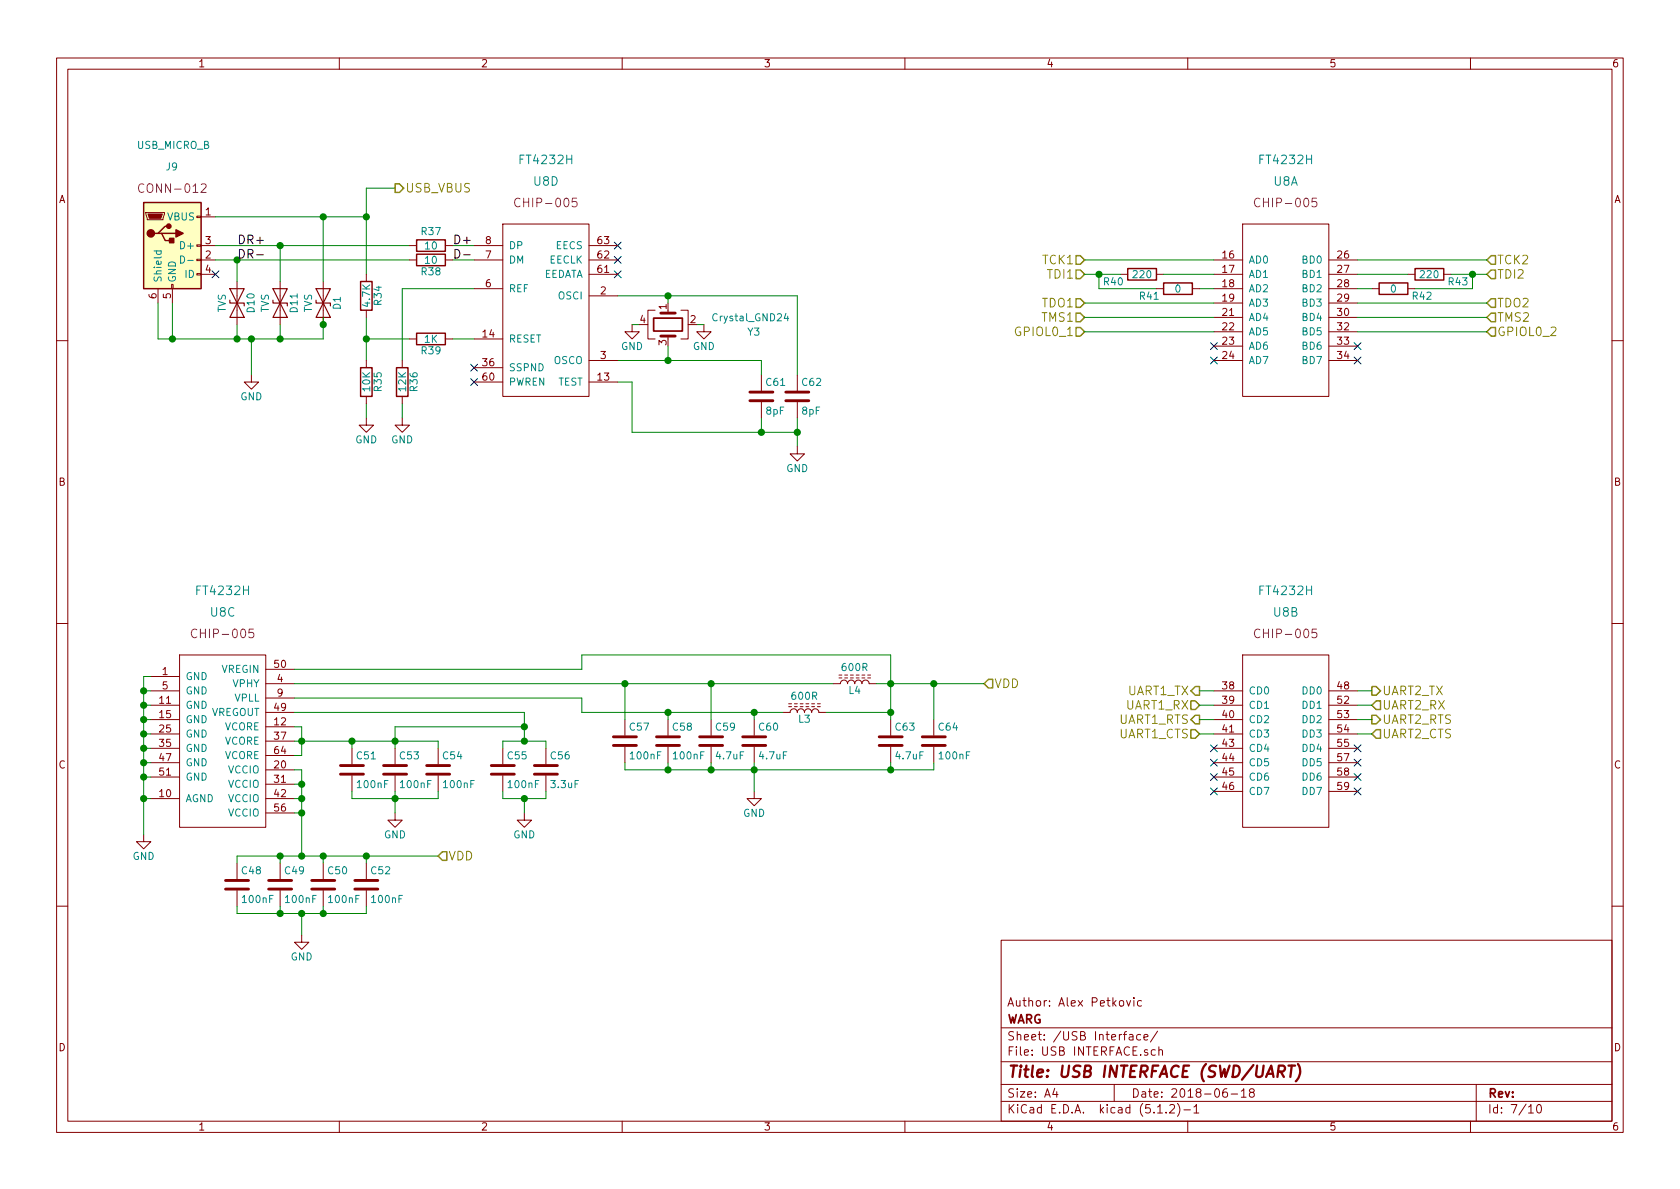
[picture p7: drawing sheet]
EESchema Schematic File Version 4
LIBS:ZP-Breakout-cache
EELAYER 29 0
EELAYER END
$Descr A4 11693 8268
encoding utf-8
Sheet 7 10
Title "USB INTERFACE (SWD/UART)"
Date "2018-06-18"
Rev ""
Comp "WARG"
Comment1 "Author: Alex Petkovic"
Comment2 ""
Comment3 ""
Comment4 ""
$EndDescr
$Comp
L WARG:FT4232H U8
U 3 1
P 1550 5150
F 0 "U8" H 1550 6050 60  0000 C CNN
F 1 "FT4232H" H 1550 6200 60  0000 C CNN
F 2 "Package_QFP:LQFP-64_10x10mm_P0.5mm" H 1550 4400 60  0001 C CNN
F 3 "https://www.ftdichip.com/Support/Documents/DataSheets/ICs/DS_FT4232H.pdf" H 950 4800 60  0001 C CNN
F 4 "CHIP-005" H 1550 5900 60  0000 C CNN "part_num"
	3    1550 5150
	1    0    0    -1  
$EndComp
$Comp
L Connector:USB_B_Micro J9
U 1 1
P 1200 1700
F 0 "J9" H 1150 2250 50  0000 L CNN
F 1 "USB_MICRO_B" H 950 2400 50  0000 L CNN
F 2 "WARG:USB_Micro-B_10118194-0001LF" H 1250 1200 50  0001 C CNN
F 3 "http://www.amphenol-icc.com/media/wysiwyg/files/drawing/10118194.pdf" H 1350 1650 50  0001 C CNN
F 4 "CONN-012" H 1200 2100 60  0000 C CNN "part_num"
	1    1200 1700
	1    0    0    -1  
$EndComp
$Comp
L Device:D_TVS D10
U 1 1
P 1650 2100
F 0 "D10" H 1650 2200 50  0000 C CNN
F 1 "TVS" H 1650 2000 50  0000 C CNN
F 2 "Diode_SMD:D_0603_1608Metric_Pad0.67x1.00mm_HandSolder" H 1650 2100 50  0001 C CNN
F 3 "https://www.littelfuse.com/data/en/data_sheets/littelfuse_pulseguard-esd_pgb1.pdf" H 1650 2100 50  0001 C CNN
F 4 "DIOD-006" H 1650 2100 60  0001 C CNN "part_num"
	1    1650 2100
	0    1    1    0   
$EndComp
$Comp
L power:GND #PWR039
U 1 1
P 1750 2600
F 0 "#PWR039" H 1750 2350 50  0001 C CNN
F 1 "GND" H 1750 2450 50  0000 C CNN
F 2 "" H 1750 2600 50  0001 C CNN
F 3 "" H 1750 2600 50  0001 C CNN
	1    1750 2600
	1    0    0    -1  
$EndComp
$Comp
L Device:D_TVS D11
U 1 1
P 1950 2100
F 0 "D11" H 1950 2200 50  0000 C CNN
F 1 "TVS" H 1950 2000 50  0000 C CNN
F 2 "Diode_SMD:D_0603_1608Metric_Pad0.67x1.00mm_HandSolder" H 1950 2100 50  0001 C CNN
F 3 "https://www.littelfuse.com/data/en/data_sheets/littelfuse_pulseguard-esd_pgb1.pdf" H 1950 2100 50  0001 C CNN
F 4 "DIOD-006" H 1950 2100 60  0001 C CNN "part_num"
	1    1950 2100
	0    1    1    0   
$EndComp
$Comp
L Device:C C51
U 1 1
P 2450 5350
F 0 "C51" H 2475 5450 50  0000 L CNN
F 1 "100nF" H 2475 5250 50  0000 L CNN
F 2 "Capacitor_SMD:C_0603_1608Metric_Pad0.84x1.00mm_HandSolder" H 2488 5200 50  0001 C CNN
F 3 "https://search.murata.co.jp/Ceramy/image/img/A01X/G101/ENG/GRM188R71E104KA01-01.pdf" H 2450 5350 50  0001 C CNN
F 4 "CAPP-005" H 2450 5350 60  0001 C CNN "part_num"
	1    2450 5350
	1    0    0    -1  
$EndComp
Text HLabel 6850 4750 2    60   Input ~ 0
VDD
$Comp
L Device:C C59
U 1 1
P 4950 5150
F 0 "C59" H 4975 5250 50  0000 L CNN
F 1 "4.7uF" H 4975 5050 50  0000 L CNN
F 2 "Capacitor_SMD:C_0603_1608Metric_Pad0.84x1.00mm_HandSolder" H 4988 5000 50  0001 C CNN
F 3 "http://www.samsungsem.com/kr/support/product-search/mlcc/CL10A475MP5LNNC.jsp" H 4950 5150 50  0001 C CNN
F 4 "CAPP-006" H 4950 5150 60  0001 C CNN "part_num"
	1    4950 5150
	1    0    0    -1  
$EndComp
$Comp
L Device:C C53
U 1 1
P 2750 5350
F 0 "C53" H 2775 5450 50  0000 L CNN
F 1 "100nF" H 2775 5250 50  0000 L CNN
F 2 "Capacitor_SMD:C_0603_1608Metric_Pad0.84x1.00mm_HandSolder" H 2788 5200 50  0001 C CNN
F 3 "https://search.murata.co.jp/Ceramy/image/img/A01X/G101/ENG/GRM188R71E104KA01-01.pdf" H 2750 5350 50  0001 C CNN
F 4 "CAPP-005" H 2750 5350 60  0001 C CNN "part_num"
	1    2750 5350
	1    0    0    -1  
$EndComp
$Comp
L Device:C C54
U 1 1
P 3050 5350
F 0 "C54" H 3075 5450 50  0000 L CNN
F 1 "100nF" H 3075 5250 50  0000 L CNN
F 2 "Capacitor_SMD:C_0603_1608Metric_Pad0.84x1.00mm_HandSolder" H 3088 5200 50  0001 C CNN
F 3 "https://search.murata.co.jp/Ceramy/image/img/A01X/G101/ENG/GRM188R71E104KA01-01.pdf" H 3050 5350 50  0001 C CNN
F 4 "CAPP-005" H 3050 5350 60  0001 C CNN "part_num"
	1    3050 5350
	1    0    0    -1  
$EndComp
$Comp
L Device:C C48
U 1 1
P 1650 6150
F 0 "C48" H 1675 6250 50  0000 L CNN
F 1 "100nF" H 1675 6050 50  0000 L CNN
F 2 "Capacitor_SMD:C_0603_1608Metric_Pad0.84x1.00mm_HandSolder" H 1688 6000 50  0001 C CNN
F 3 "https://search.murata.co.jp/Ceramy/image/img/A01X/G101/ENG/GRM188R71E104KA01-01.pdf" H 1650 6150 50  0001 C CNN
F 4 "CAPP-005" H 1650 6150 60  0001 C CNN "part_num"
	1    1650 6150
	1    0    0    -1  
$EndComp
$Comp
L Device:C C49
U 1 1
P 1950 6150
F 0 "C49" H 1975 6250 50  0000 L CNN
F 1 "100nF" H 1975 6050 50  0000 L CNN
F 2 "Capacitor_SMD:C_0603_1608Metric_Pad0.84x1.00mm_HandSolder" H 1988 6000 50  0001 C CNN
F 3 "https://search.murata.co.jp/Ceramy/image/img/A01X/G101/ENG/GRM188R71E104KA01-01.pdf" H 1950 6150 50  0001 C CNN
F 4 "CAPP-005" H 1950 6150 60  0001 C CNN "part_num"
	1    1950 6150
	1    0    0    -1  
$EndComp
$Comp
L Device:C C50
U 1 1
P 2250 6150
F 0 "C50" H 2275 6250 50  0000 L CNN
F 1 "100nF" H 2275 6050 50  0000 L CNN
F 2 "Capacitor_SMD:C_0603_1608Metric_Pad0.84x1.00mm_HandSolder" H 2288 6000 50  0001 C CNN
F 3 "https://search.murata.co.jp/Ceramy/image/img/A01X/G101/ENG/GRM188R71E104KA01-01.pdf" H 2250 6150 50  0001 C CNN
F 4 "CAPP-005" H 2250 6150 60  0001 C CNN "part_num"
	1    2250 6150
	1    0    0    -1  
$EndComp
$Comp
L Device:C C60
U 1 1
P 5250 5150
F 0 "C60" H 5275 5250 50  0000 L CNN
F 1 "4.7uF" H 5275 5050 50  0000 L CNN
F 2 "Capacitor_SMD:C_0603_1608Metric_Pad0.84x1.00mm_HandSolder" H 5288 5000 50  0001 C CNN
F 3 "http://www.samsungsem.com/kr/support/product-search/mlcc/CL10A475MP5LNNC.jsp" H 5250 5150 50  0001 C CNN
F 4 "CAPP-006" H 5250 5150 60  0001 C CNN "part_num"
	1    5250 5150
	1    0    0    -1  
$EndComp
$Comp
L Device:C C57
U 1 1
P 4350 5150
F 0 "C57" H 4375 5250 50  0000 L CNN
F 1 "100nF" H 4375 5050 50  0000 L CNN
F 2 "Capacitor_SMD:C_0603_1608Metric_Pad0.84x1.00mm_HandSolder" H 4388 5000 50  0001 C CNN
F 3 "https://search.murata.co.jp/Ceramy/image/img/A01X/G101/ENG/GRM188R71E104KA01-01.pdf" H 4350 5150 50  0001 C CNN
F 4 "CAPP-005" H 4350 5150 60  0001 C CNN "part_num"
	1    4350 5150
	1    0    0    -1  
$EndComp
$Comp
L Device:C C58
U 1 1
P 4650 5150
F 0 "C58" H 4675 5250 50  0000 L CNN
F 1 "100nF" H 4675 5050 50  0000 L CNN
F 2 "Capacitor_SMD:C_0603_1608Metric_Pad0.84x1.00mm_HandSolder" H 4688 5000 50  0001 C CNN
F 3 "https://search.murata.co.jp/Ceramy/image/img/A01X/G101/ENG/GRM188R71E104KA01-01.pdf" H 4650 5150 50  0001 C CNN
F 4 "CAPP-005" H 4650 5150 60  0001 C CNN "part_num"
	1    4650 5150
	1    0    0    -1  
$EndComp
$Comp
L Device:L_Core_Ferrite L4
U 1 1
P 5950 4750
F 0 "L4" V 5900 4750 50  0000 C CNN
F 1 "600R" V 6060 4750 50  0000 C CNN
F 2 "Inductors_SMD:L_0603_HandSoldering" H 5950 4750 50  0001 C CNN
F 3 "https://productfinder.pulseeng.com/doc_type/WEB301/doc_num/WC706/doc_part/WC706.pdf" H 5950 4750 50  0001 C CNN
F 4 "INDU-004" V 5950 4750 60  0001 C CNN "part_num"
	1    5950 4750
	0    -1   -1   0   
$EndComp
$Comp
L Device:L_Core_Ferrite L3
U 1 1
P 5600 4950
F 0 "L3" V 5550 4950 50  0000 C CNN
F 1 "600R" V 5710 4950 50  0000 C CNN
F 2 "Inductors_SMD:L_0603_HandSoldering" H 5600 4950 50  0001 C CNN
F 3 "https://productfinder.pulseeng.com/doc_type/WEB301/doc_num/WC706/doc_part/WC706.pdf" H 5600 4950 50  0001 C CNN
F 4 "INDU-004" V 5600 4950 60  0001 C CNN "part_num"
	1    5600 4950
	0    -1   -1   0   
$EndComp
$Comp
L power:GND #PWR047
U 1 1
P 5250 5500
F 0 "#PWR047" H 5250 5250 50  0001 C CNN
F 1 "GND" H 5250 5350 50  0000 C CNN
F 2 "" H 5250 5500 50  0001 C CNN
F 3 "" H 5250 5500 50  0001 C CNN
	1    5250 5500
	1    0    0    -1  
$EndComp
$Comp
L power:GND #PWR038
U 1 1
P 1000 5800
F 0 "#PWR038" H 1000 5550 50  0001 C CNN
F 1 "GND" H 1000 5650 50  0000 C CNN
F 2 "" H 1000 5800 50  0001 C CNN
F 3 "" H 1000 5800 50  0001 C CNN
	1    1000 5800
	1    0    0    -1  
$EndComp
$Comp
L Device:C C64
U 1 1
P 6500 5150
F 0 "C64" H 6525 5250 50  0000 L CNN
F 1 "100nF" H 6525 5050 50  0000 L CNN
F 2 "Capacitor_SMD:C_0603_1608Metric_Pad0.84x1.00mm_HandSolder" H 6538 5000 50  0001 C CNN
F 3 "https://search.murata.co.jp/Ceramy/image/img/A01X/G101/ENG/GRM188R71E104KA01-01.pdf" H 6500 5150 50  0001 C CNN
F 4 "CAPP-005" H 6500 5150 60  0001 C CNN "part_num"
	1    6500 5150
	1    0    0    -1  
$EndComp
$Comp
L Device:C C63
U 1 1
P 6200 5150
F 0 "C63" H 6225 5250 50  0000 L CNN
F 1 "4.7uF" H 6225 5050 50  0000 L CNN
F 2 "Capacitor_SMD:C_0603_1608Metric_Pad0.84x1.00mm_HandSolder" H 6238 5000 50  0001 C CNN
F 3 "http://www.samsungsem.com/kr/support/product-search/mlcc/CL10A475MP5LNNC.jsp" H 6200 5150 50  0001 C CNN
F 4 "CAPP-006" H 6200 5150 60  0001 C CNN "part_num"
	1    6200 5150
	1    0    0    -1  
$EndComp
$Comp
L Device:C C52
U 1 1
P 2550 6150
F 0 "C52" H 2575 6250 50  0000 L CNN
F 1 "100nF" H 2575 6050 50  0000 L CNN
F 2 "Capacitor_SMD:C_0603_1608Metric_Pad0.84x1.00mm_HandSolder" H 2588 6000 50  0001 C CNN
F 3 "https://search.murata.co.jp/Ceramy/image/img/A01X/G101/ENG/GRM188R71E104KA01-01.pdf" H 2550 6150 50  0001 C CNN
F 4 "CAPP-005" H 2550 6150 60  0001 C CNN "part_num"
	1    2550 6150
	1    0    0    -1  
$EndComp
$Comp
L power:GND #PWR042
U 1 1
P 2750 5650
F 0 "#PWR042" H 2750 5400 50  0001 C CNN
F 1 "GND" H 2750 5500 50  0000 C CNN
F 2 "" H 2750 5650 50  0001 C CNN
F 3 "" H 2750 5650 50  0001 C CNN
	1    2750 5650
	1    0    0    -1  
$EndComp
$Comp
L Device:C C55
U 1 1
P 3500 5350
F 0 "C55" H 3525 5450 50  0000 L CNN
F 1 "100nF" H 3525 5250 50  0000 L CNN
F 2 "Capacitor_SMD:C_0603_1608Metric_Pad0.84x1.00mm_HandSolder" H 3538 5200 50  0001 C CNN
F 3 "https://search.murata.co.jp/Ceramy/image/img/A01X/G101/ENG/GRM188R71E104KA01-01.pdf" H 3500 5350 50  0001 C CNN
F 4 "CAPP-005" H 3500 5350 60  0001 C CNN "part_num"
	1    3500 5350
	1    0    0    -1  
$EndComp
$Comp
L Device:C C56
U 1 1
P 3800 5350
F 0 "C56" H 3825 5450 50  0000 L CNN
F 1 "3.3uF" H 3825 5250 50  0000 L CNN
F 2 "Capacitor_SMD:C_0603_1608Metric_Pad0.84x1.00mm_HandSolder" H 3838 5200 50  0001 C CNN
F 3 "http://www.samsungsem.com/kr/support/product-search/mlcc/CL10A335KP8NNNC.jsp" H 3800 5350 50  0001 C CNN
F 4 "CAPP-015" H 3800 5350 60  0001 C CNN "part_num"
	1    3800 5350
	1    0    0    -1  
$EndComp
$Comp
L power:GND #PWR044
U 1 1
P 3650 5650
F 0 "#PWR044" H 3650 5400 50  0001 C CNN
F 1 "GND" H 3650 5500 50  0000 C CNN
F 2 "" H 3650 5650 50  0001 C CNN
F 3 "" H 3650 5650 50  0001 C CNN
	1    3650 5650
	1    0    0    -1  
$EndComp
NoConn ~ 9450 2400
NoConn ~ 9450 2500
NoConn ~ 8450 2500
NoConn ~ 8450 2400
NoConn ~ 9450 5200
NoConn ~ 9450 5300
NoConn ~ 9450 5400
NoConn ~ 9450 5500
NoConn ~ 8450 5500
NoConn ~ 8450 5400
NoConn ~ 8450 5300
NoConn ~ 8450 5200
Text HLabel 8350 4800 0    60   Output ~ 0
UART1_TX
Text HLabel 8350 4900 0    60   Input ~ 0
UART1_RX
Text HLabel 9550 4800 2    60   Output ~ 0
UART2_TX
Text HLabel 9550 4900 2    60   Input ~ 0
UART2_RX
$Comp
L WARG:FT4232H U8
U 2 1
P 8950 5150
F 0 "U8" H 8950 6050 60  0000 C CNN
F 1 "FT4232H" H 8950 6200 60  0000 C CNN
F 2 "Package_QFP:LQFP-64_10x10mm_P0.5mm" H 8950 4400 60  0001 C CNN
F 3 "https://www.ftdichip.com/Support/Documents/DataSheets/ICs/DS_FT4232H.pdf" H 8350 4800 60  0001 C CNN
F 4 "CHIP-005" H 8950 5900 60  0000 C CNN "part_num"
	2    8950 5150
	1    0    0    -1  
$EndComp
Text HLabel 7550 1800 0    60   Input ~ 0
TCK1
Text HLabel 7550 1900 0    60   Input ~ 0
TDI1
$Comp
L Device:R R40
U 1 1
P 7950 1900
F 0 "R40" V 8000 1700 50  0000 C CNN
F 1 "220" V 7950 1900 50  0000 C CNN
F 2 "Resistor_SMD:R_0603_1608Metric_Pad0.84x1.00mm_HandSolder" V 7880 1900 50  0001 C CNN
F 3 "http://www.yageo.com/NewPortal/yageodocoutput?fileName=/pdf/R-Chip/PYu-AC_51_RoHS_L_6.pdf" H 7950 1900 50  0001 C CNN
F 4 "RESS-014" V 7950 1900 60  0001 C CNN "part_num"
	1    7950 1900
	0    1    1    0   
$EndComp
Text HLabel 10350 1800 2    60   Input ~ 0
TCK2
Text HLabel 10350 1900 2    60   Input ~ 0
TDI2
$Comp
L Device:R R43
U 1 1
P 9950 1900
F 0 "R43" V 10000 1700 50  0000 C CNN
F 1 "220" V 9950 1900 50  0000 C CNN
F 2 "Resistor_SMD:R_0603_1608Metric_Pad0.84x1.00mm_HandSolder" V 9880 1900 50  0001 C CNN
F 3 "http://www.yageo.com/NewPortal/yageodocoutput?fileName=/pdf/R-Chip/PYu-AC_51_RoHS_L_6.pdf" H 9950 1900 50  0001 C CNN
F 4 "RESS-014" V 9950 1900 60  0001 C CNN "part_num"
	1    9950 1900
	0    -1   1    0   
$EndComp
NoConn ~ 1500 1900
Text HLabel 7550 2100 0    60   Input ~ 0
TDO1
Text HLabel 7550 2200 0    60   Input ~ 0
TMS1
Text HLabel 10350 2100 2    60   Input ~ 0
TDO2
Text HLabel 10350 2200 2    60   Input ~ 0
TMS2
$Comp
L WARG:FT4232H U8
U 1 1
P 8950 2150
F 0 "U8" H 8950 3050 60  0000 C CNN
F 1 "FT4232H" H 8950 3200 60  0000 C CNN
F 2 "Package_QFP:LQFP-64_10x10mm_P0.5mm" H 8950 1400 60  0001 C CNN
F 3 "https://www.ftdichip.com/Support/Documents/DataSheets/ICs/DS_FT4232H.pdf" H 8350 1800 60  0001 C CNN
F 4 "CHIP-005" H 8950 2900 60  0000 C CNN "part_num"
	1    8950 2150
	1    0    0    -1  
$EndComp
Text HLabel 10350 2300 2    60   Input ~ 0
GPIOL0_2
Text HLabel 7550 2300 0    60   Input ~ 0
GPIOL0_1
Text HLabel 9550 5000 2    60   Output ~ 0
UART2_RTS
Text HLabel 9550 5100 2    60   Input ~ 0
UART2_CTS
Text HLabel 8350 5000 0    60   Output ~ 0
UART1_RTS
Text HLabel 8350 5100 0    60   Input ~ 0
UART1_CTS
Wire Wire Line
	1100 2350 1200 2350
Wire Wire Line
	1200 2350 1200 2100
Wire Wire Line
	1100 2100 1100 2350
Connection ~ 1200 2350
Wire Wire Line
	4050 4950 4650 4950
Wire Wire Line
	5250 4950 5250 5000
Connection ~ 5250 4950
Wire Wire Line
	4650 4950 4650 5000
Connection ~ 4650 4950
Wire Wire Line
	4950 4750 4950 5000
Wire Wire Line
	2050 4750 4350 4750
Wire Wire Line
	4350 4750 4350 5000
Connection ~ 4950 4750
Wire Wire Line
	5250 5300 5250 5350
Wire Wire Line
	4350 5350 4650 5350
Wire Wire Line
	4950 5350 4950 5300
Wire Wire Line
	4650 5350 4650 5300
Connection ~ 4950 5350
Wire Wire Line
	4350 5350 4350 5300
Connection ~ 4650 5350
Connection ~ 4350 4750
Connection ~ 5250 5350
Wire Wire Line
	1050 4700 1000 4700
Wire Wire Line
	1000 4700 1000 4800
Wire Wire Line
	1050 5550 1000 5550
Connection ~ 1000 5550
Wire Wire Line
	1050 5400 1000 5400
Connection ~ 1000 5400
Wire Wire Line
	1050 5300 1000 5300
Connection ~ 1000 5300
Wire Wire Line
	1050 5200 1000 5200
Connection ~ 1000 5200
Wire Wire Line
	1050 5100 1000 5100
Connection ~ 1000 5100
Wire Wire Line
	1050 5000 1000 5000
Connection ~ 1000 5000
Wire Wire Line
	1050 4900 1000 4900
Connection ~ 1000 4900
Wire Wire Line
	1050 4800 1000 4800
Connection ~ 1000 4800
Wire Wire Line
	6100 4750 6200 4750
Wire Wire Line
	6200 4550 6200 4750
Wire Wire Line
	6500 5000 6500 4750
Connection ~ 6500 4750
Connection ~ 6200 4750
Wire Wire Line
	6500 5350 6500 5300
Wire Wire Line
	6200 5300 6200 5350
Connection ~ 6200 5350
Wire Wire Line
	5750 4950 6200 4950
Connection ~ 6200 4950
Wire Wire Line
	4050 4850 4050 4950
Wire Wire Line
	2050 4850 4050 4850
Wire Wire Line
	4050 4550 6200 4550
Wire Wire Line
	4050 4650 4050 4550
Wire Wire Line
	2050 4650 4050 4650
Wire Wire Line
	2050 5050 2100 5050
Wire Wire Line
	2100 5950 2100 5650
Wire Wire Line
	2100 5050 2100 5150
Wire Wire Line
	2050 5150 2100 5150
Wire Wire Line
	2100 5250 2050 5250
Connection ~ 2100 5150
Wire Wire Line
	2100 5350 2050 5350
Wire Wire Line
	2100 5450 2050 5450
Wire Wire Line
	2050 5550 2100 5550
Connection ~ 2100 5450
Wire Wire Line
	2100 5650 2050 5650
Connection ~ 2100 5550
Wire Wire Line
	1650 5950 1950 5950
Wire Wire Line
	1650 5950 1650 6000
Wire Wire Line
	1950 5950 1950 6000
Connection ~ 1950 5950
Wire Wire Line
	2250 5950 2250 6000
Connection ~ 2100 5950
Wire Wire Line
	2550 5950 2550 6000
Connection ~ 2250 5950
Wire Wire Line
	2550 6350 2550 6300
Wire Wire Line
	1650 6350 1950 6350
Wire Wire Line
	1650 6350 1650 6300
Wire Wire Line
	1950 6300 1950 6350
Connection ~ 1950 6350
Wire Wire Line
	2250 6300 2250 6350
Connection ~ 2250 6350
Wire Wire Line
	2750 5500 2750 5550
Wire Wire Line
	2450 5500 2450 5550
Wire Wire Line
	2450 5550 2750 5550
Connection ~ 2750 5550
Wire Wire Line
	3050 5550 3050 5500
Wire Wire Line
	2450 5150 2450 5200
Wire Wire Line
	2750 5050 2750 5150
Connection ~ 2450 5150
Connection ~ 2750 5150
Connection ~ 2100 5650
Wire Wire Line
	3050 5150 3050 5200
Wire Wire Line
	3500 5200 3500 5150
Wire Wire Line
	3500 5150 3650 5150
Wire Wire Line
	3800 5150 3800 5200
Wire Wire Line
	3650 4950 3650 5050
Connection ~ 3650 5150
Wire Wire Line
	3500 5500 3500 5550
Wire Wire Line
	3500 5550 3650 5550
Wire Wire Line
	3800 5550 3800 5500
Wire Wire Line
	3650 5550 3650 5650
Connection ~ 3650 5550
Wire Wire Line
	2050 4950 3650 4950
Connection ~ 3650 5050
Wire Wire Line
	8450 4800 8350 4800
Wire Wire Line
	8450 4900 8350 4900
Wire Wire Line
	9550 4800 9450 4800
Wire Wire Line
	9450 4900 9550 4900
Wire Wire Line
	3650 5050 2750 5050
Wire Wire Line
	8350 2000 8450 2000
Wire Wire Line
	7550 1800 8450 1800
Wire Wire Line
	9550 2000 9450 2000
Wire Wire Line
	9800 1900 9450 1900
Wire Wire Line
	10100 1900 10250 1900
Wire Wire Line
	9450 1800 10350 1800
Wire Wire Line
	8050 2000 7650 2000
Wire Wire Line
	9850 2000 10250 2000
Wire Wire Line
	10250 2000 10250 1900
Connection ~ 10250 1900
Wire Wire Line
	10350 2100 9450 2100
Wire Wire Line
	9450 2200 10350 2200
Wire Wire Line
	8450 2100 7550 2100
Wire Wire Line
	7550 2200 8450 2200
Wire Wire Line
	9450 2300 10350 2300
Wire Wire Line
	7550 2300 8450 2300
Wire Wire Line
	9450 5000 9550 5000
Wire Wire Line
	9450 5100 9550 5100
Wire Wire Line
	8450 5000 8350 5000
Wire Wire Line
	8350 5100 8450 5100
Wire Wire Line
	7550 1900 7650 1900
Wire Wire Line
	7650 2000 7650 1900
Connection ~ 7650 1900
Wire Wire Line
	1750 2350 1750 2600
Wire Wire Line
	1200 2350 1650 2350
Wire Wire Line
	5250 4950 5450 4950
Wire Wire Line
	4650 4950 5250 4950
Wire Wire Line
	4950 4750 5800 4750
Wire Wire Line
	4950 5350 5250 5350
Wire Wire Line
	4650 5350 4950 5350
Wire Wire Line
	4350 4750 4950 4750
Wire Wire Line
	5250 5350 5250 5500
Wire Wire Line
	5250 5350 6200 5350
Wire Wire Line
	1000 5550 1000 5800
Wire Wire Line
	1000 5400 1000 5550
Wire Wire Line
	1000 5300 1000 5400
Wire Wire Line
	1000 5200 1000 5300
Wire Wire Line
	1000 5100 1000 5200
Wire Wire Line
	1000 5000 1000 5100
Wire Wire Line
	1000 4900 1000 5000
Wire Wire Line
	1000 4800 1000 4900
Wire Wire Line
	6500 4750 6850 4750
Wire Wire Line
	6200 4750 6500 4750
Wire Wire Line
	6200 4750 6200 4950
Wire Wire Line
	6200 5350 6500 5350
Wire Wire Line
	6200 4950 6200 5000
Wire Wire Line
	2100 5150 2100 5250
Wire Wire Line
	2100 5150 2450 5150
Wire Wire Line
	2100 5450 2100 5350
Wire Wire Line
	2100 5550 2100 5450
Wire Wire Line
	1950 5950 2100 5950
Wire Wire Line
	2100 5950 2250 5950
Wire Wire Line
	2250 5950 2550 5950
Wire Wire Line
	2250 6350 2550 6350
Wire Wire Line
	2750 5550 2750 5650
Wire Wire Line
	2750 5550 3050 5550
Wire Wire Line
	2450 5150 2750 5150
Wire Wire Line
	2750 5150 2750 5200
Wire Wire Line
	2750 5150 3050 5150
Wire Wire Line
	2100 5650 2100 5550
Wire Wire Line
	3650 5150 3800 5150
Wire Wire Line
	3650 5550 3800 5550
Wire Wire Line
	3650 5050 3650 5150
Wire Wire Line
	10250 1900 10350 1900
Wire Wire Line
	7650 1900 7800 1900
Wire Wire Line
	1500 1700 1950 1700
Wire Wire Line
	1650 2250 1650 2350
Wire Wire Line
	1500 1800 1650 1800
Connection ~ 1650 2350
Wire Wire Line
	1650 2350 1750 2350
Wire Wire Line
	1750 2350 1950 2350
Wire Wire Line
	1950 2350 1950 2250
Connection ~ 1750 2350
Wire Wire Line
	1650 1950 1650 1800
Wire Wire Line
	1950 1950 1950 1700
Wire Wire Line
	8100 1900 8450 1900
$Comp
L Device:R R42
U 1 1
P 9700 2000
F 0 "R42" V 9750 1800 50  0000 C CNN
F 1 "0" V 9700 2000 50  0000 C CNN
F 2 "Resistor_SMD:R_0603_1608Metric_Pad0.84x1.00mm_HandSolder" V 9630 2000 50  0001 C CNN
F 3 "http://www.yageo.com/documents/recent/PYu-RC_Group_51_RoHS_L_10.pdf" H 9700 2000 50  0001 C CNN
F 4 "RESS-001" V 9700 2000 60  0001 C CNN "part_num"
	1    9700 2000
	0    -1   1    0   
$EndComp
$Comp
L Device:R R41
U 1 1
P 8200 2000
F 0 "R41" V 8250 1800 50  0000 C CNN
F 1 "0" V 8200 2000 50  0000 C CNN
F 2 "Resistor_SMD:R_0603_1608Metric_Pad0.84x1.00mm_HandSolder" V 8130 2000 50  0001 C CNN
F 3 "http://www.yageo.com/documents/recent/PYu-RC_Group_51_RoHS_L_10.pdf" H 8200 2000 50  0001 C CNN
F 4 "RESS-001" V 8200 2000 60  0001 C CNN "part_num"
	1    8200 2000
	0    1    1    0   
$EndComp
Wire Wire Line
	1500 1500 2250 1500
Wire Wire Line
	2100 6350 2250 6350
Wire Wire Line
	1950 6350 2100 6350
Connection ~ 2100 6350
Wire Wire Line
	2100 6350 2100 6500
$Comp
L power:GND #PWR040
U 1 1
P 2100 6500
F 0 "#PWR040" H 2100 6250 50  0001 C CNN
F 1 "GND" H 2100 6350 50  0000 C CNN
F 2 "" H 2100 6500 50  0001 C CNN
F 3 "" H 2100 6500 50  0001 C CNN
	1    2100 6500
	1    0    0    -1  
$EndComp
Wire Wire Line
	2550 5950 3050 5950
Connection ~ 2550 5950
Text HLabel 3050 5950 2    60   Input ~ 0
VDD
$Comp
L Device:D_TVS D1
U 1 1
P 2250 2100
F 0 "D1" H 2250 2200 50  0000 C CNN
F 1 "TVS" H 2250 2000 50  0000 C CNN
F 2 "Diode_SMD:D_0603_1608Metric_Pad0.67x1.00mm_HandSolder" H 2250 2100 50  0001 C CNN
F 3 "https://www.littelfuse.com/data/en/data_sheets/littelfuse_pulseguard-esd_pgb1.pdf" H 2250 2100 50  0001 C CNN
F 4 "DIOD-006" H 2250 2100 60  0001 C CNN "part_num"
	1    2250 2100
	0    1    1    0   
$EndComp
Wire Wire Line
	2250 1950 2250 1500
Wire Wire Line
	2250 2200 2250 2250
Wire Wire Line
	2250 2350 1950 2350
Connection ~ 2250 2250
Wire Wire Line
	2250 2250 2250 2350
Connection ~ 1950 2350
Connection ~ 2250 1500
Connection ~ 1950 1700
Connection ~ 1650 1800
Wire Wire Line
	2250 1500 2550 1500
Connection ~ 2550 1500
Wire Wire Line
	2550 1900 2550 1500
Wire Wire Line
	1950 1700 2850 1700
Wire Wire Line
	1650 1800 2850 1800
Wire Wire Line
	4650 2050 5550 2050
Wire Wire Line
	4650 2500 5300 2500
Wire Wire Line
	5300 3000 5550 3000
Wire Wire Line
	5550 3000 5550 3100
Wire Wire Line
	2550 2350 2550 2500
Wire Wire Line
	2750 1300 2550 1300
Wire Wire Line
	4400 2250 4450 2250
Wire Wire Line
	4850 2250 4900 2250
Connection ~ 4650 2050
Wire Wire Line
	4650 2100 4650 2050
Connection ~ 4650 2500
Wire Wire Line
	4650 2400 4650 2500
Wire Wire Line
	4300 2050 4650 2050
Wire Wire Line
	2550 1300 2550 1500
Wire Wire Line
	3150 1800 3300 1800
Wire Wire Line
	3300 1700 3150 1700
Connection ~ 5300 3000
Connection ~ 5550 3000
Wire Wire Line
	4400 3000 5300 3000
Wire Wire Line
	5300 3000 5300 2900
Wire Wire Line
	5550 2900 5550 3000
Wire Wire Line
	5300 2500 5300 2600
Wire Wire Line
	5550 2050 5550 2600
Wire Wire Line
	4300 2500 4650 2500
Wire Wire Line
	4400 2650 4400 3000
Wire Wire Line
	4300 2650 4400 2650
Wire Wire Line
	2800 2000 3300 2000
Wire Wire Line
	2800 2000 2800 2500
Wire Wire Line
	2800 2900 2800 2800
Connection ~ 2550 2350
Wire Wire Line
	2550 2350 2850 2350
Wire Wire Line
	3300 2350 3150 2350
Wire Wire Line
	2550 2800 2550 2900
Wire Wire Line
	2550 2200 2550 2350
Text HLabel 2750 1300 2    60   Output ~ 0
USB_VBUS
$Comp
L power:GND #PWR045
U 1 1
P 4400 2250
F 0 "#PWR045" H 4400 2000 50  0001 C CNN
F 1 "GND" H 4400 2100 50  0000 C CNN
F 2 "" H 4400 2250 50  0001 C CNN
F 3 "" H 4400 2250 50  0001 C CNN
	1    4400 2250
	1    0    0    -1  
$EndComp
$Comp
L power:GND #PWR046
U 1 1
P 4900 2250
F 0 "#PWR046" H 4900 2000 50  0001 C CNN
F 1 "GND" H 4900 2100 50  0000 C CNN
F 2 "" H 4900 2250 50  0001 C CNN
F 3 "" H 4900 2250 50  0001 C CNN
	1    4900 2250
	1    0    0    -1  
$EndComp
$Comp
L Device:Crystal_GND24 Y3
U 1 1
P 4650 2250
F 0 "Y3" V 4700 2800 50  0000 L CNN
F 1 "Crystal_GND24" V 4600 2550 50  0000 L CNN
F 2 "Crystal:Crystal_SMD_2520-4Pin_2.5x2.0mm" H 4650 2250 50  0001 C CNN
F 3 "https://abracon.com/Resonators/ABM10-166-12.000MHz.pdf" H 4650 2250 50  0001 C CNN
F 4 "XTAL-003" V 4650 2250 60  0001 C CNN "part_num"
	1    4650 2250
	0    1    1    0   
$EndComp
$Comp
L Device:R R38
U 1 1
P 3000 1800
F 0 "R38" V 3080 1800 50  0000 C CNN
F 1 "10" V 3000 1800 50  0000 C CNN
F 2 "Resistor_SMD:R_0603_1608Metric_Pad0.84x1.00mm_HandSolder" V 2930 1800 50  0001 C CNN
F 3 "http://www.yageo.com/NewPortal/yageodocoutput?fileName=/pdf/R-Chip/PYu-RC_51_RoHS_P_0.pdf" H 3000 1800 50  0001 C CNN
F 4 "RESS-018" V 3000 1800 60  0001 C CNN "part_num"
	1    3000 1800
	0    1    1    0   
$EndComp
$Comp
L Device:R R37
U 1 1
P 3000 1700
F 0 "R37" V 2900 1700 50  0000 C CNN
F 1 "10" V 3000 1700 50  0000 C CNN
F 2 "Resistor_SMD:R_0603_1608Metric_Pad0.84x1.00mm_HandSolder" V 2930 1700 50  0001 C CNN
F 3 "http://www.yageo.com/NewPortal/yageodocoutput?fileName=/pdf/R-Chip/PYu-RC_51_RoHS_P_0.pdf" H 3000 1700 50  0001 C CNN
F 4 "RESS-018" V 3000 1700 60  0001 C CNN "part_num"
	1    3000 1700
	0    1    1    0   
$EndComp
NoConn ~ 4300 1900
NoConn ~ 4300 1800
NoConn ~ 4300 1700
NoConn ~ 3300 2650
NoConn ~ 3300 2550
$Comp
L Device:C C62
U 1 1
P 5550 2750
F 0 "C62" H 5575 2850 50  0000 L CNN
F 1 "8pF" H 5575 2650 50  0000 L CNN
F 2 "Capacitor_SMD:C_0603_1608Metric_Pad0.84x1.00mm_HandSolder" H 5588 2600 50  0001 C CNN
F 3 "http://www.samsungsem.com/kr/support/product-search/mlcc/CL10C080CB8NNNC.jsp" H 5550 2750 50  0001 C CNN
F 4 "CAPP-011" H 5550 2750 60  0001 C CNN "part_num"
	1    5550 2750
	1    0    0    -1  
$EndComp
$Comp
L Device:R R39
U 1 1
P 3000 2350
F 0 "R39" V 3080 2350 50  0000 C CNN
F 1 "1K" V 3000 2350 50  0000 C CNN
F 2 "Resistor_SMD:R_0603_1608Metric_Pad0.84x1.00mm_HandSolder" V 2930 2350 50  0001 C CNN
F 3 "http://www.yageo.com/documents/recent/PYu-RC_Group_51_RoHS_L_10.pdf" H 3000 2350 50  0001 C CNN
F 4 "RESS-017" V 3000 2350 60  0001 C CNN "part_num"
	1    3000 2350
	0    1    1    0   
$EndComp
$Comp
L Device:R R36
U 1 1
P 2800 2650
F 0 "R36" V 2880 2650 50  0000 C CNN
F 1 "12K" V 2800 2650 50  0000 C CNN
F 2 "Resistor_SMD:R_0603_1608Metric_Pad0.84x1.00mm_HandSolder" V 2730 2650 50  0001 C CNN
F 3 "http://www.yageo.com/documents/recent/PYu-RC_Group_51_RoHS_L_10.pdf" H 2800 2650 50  0001 C CNN
F 4 "RESS-016" V 2800 2650 60  0001 C CNN "part_num"
	1    2800 2650
	1    0    0    -1  
$EndComp
$Comp
L Device:R R35
U 1 1
P 2550 2650
F 0 "R35" V 2630 2650 50  0000 C CNN
F 1 "10K" V 2550 2650 50  0000 C CNN
F 2 "Resistor_SMD:R_0603_1608Metric_Pad0.84x1.00mm_HandSolder" V 2480 2650 50  0001 C CNN
F 3 "http://industrial.panasonic.com/www-cgi/jvcr13pz.cgi?E+PZ+3+AOA0001+ERJ3GEYJ103V+7+WW" H 2550 2650 50  0001 C CNN
F 4 "RESS-005" V 2550 2650 60  0001 C CNN "part_num"
	1    2550 2650
	1    0    0    -1  
$EndComp
$Comp
L power:GND #PWR048
U 1 1
P 5550 3100
F 0 "#PWR048" H 5550 2850 50  0001 C CNN
F 1 "GND" H 5550 2950 50  0000 C CNN
F 2 "" H 5550 3100 50  0001 C CNN
F 3 "" H 5550 3100 50  0001 C CNN
	1    5550 3100
	1    0    0    -1  
$EndComp
$Comp
L Device:C C61
U 1 1
P 5300 2750
F 0 "C61" H 5325 2850 50  0000 L CNN
F 1 "8pF" H 5325 2650 50  0000 L CNN
F 2 "Capacitor_SMD:C_0603_1608Metric_Pad0.84x1.00mm_HandSolder" H 5338 2600 50  0001 C CNN
F 3 "http://www.samsungsem.com/kr/support/product-search/mlcc/CL10C080CB8NNNC.jsp" H 5300 2750 50  0001 C CNN
F 4 "CAPP-011" H 5300 2750 60  0001 C CNN "part_num"
	1    5300 2750
	1    0    0    -1  
$EndComp
$Comp
L power:GND #PWR043
U 1 1
P 2800 2900
F 0 "#PWR043" H 2800 2650 50  0001 C CNN
F 1 "GND" H 2800 2750 50  0000 C CNN
F 2 "" H 2800 2900 50  0001 C CNN
F 3 "" H 2800 2900 50  0001 C CNN
	1    2800 2900
	1    0    0    -1  
$EndComp
$Comp
L power:GND #PWR041
U 1 1
P 2550 2900
F 0 "#PWR041" H 2550 2650 50  0001 C CNN
F 1 "GND" H 2550 2750 50  0000 C CNN
F 2 "" H 2550 2900 50  0001 C CNN
F 3 "" H 2550 2900 50  0001 C CNN
	1    2550 2900
	1    0    0    -1  
$EndComp
$Comp
L Device:R R34
U 1 1
P 2550 2050
F 0 "R34" V 2630 2050 50  0000 C CNN
F 1 "4.7K" V 2550 2050 50  0000 C CNN
F 2 "Resistor_SMD:R_0603_1608Metric_Pad0.84x1.00mm_HandSolder" V 2480 2050 50  0001 C CNN
F 3 "http://www.yageo.com/documents/recent/PYu-RC_Group_51_RoHS_L_10.pdf" H 2550 2050 50  0001 C CNN
F 4 "RESS-015" V 2550 2050 60  0001 C CNN "part_num"
	1    2550 2050
	1    0    0    -1  
$EndComp
$Comp
L WARG:FT4232H U8
U 4 1
P 3800 2150
F 0 "U8" H 3800 3050 60  0000 C CNN
F 1 "FT4232H" H 3800 3200 60  0000 C CNN
F 2 "Package_QFP:LQFP-64_10x10mm_P0.5mm" H 3800 1400 60  0001 C CNN
F 3 "https://www.ftdichip.com/Support/Documents/DataSheets/ICs/DS_FT4232H.pdf" H 3200 1800 60  0001 C CNN
F 4 "CHIP-005" H 3800 2900 60  0000 C CNN "part_num"
	4    3800 2150
	1    0    0    -1  
$EndComp
Text Label 1650 1700 0    60   ~ 0
DR+
Text Label 1650 1800 0    60   ~ 0
DR-
Text Label 3150 1700 0    60   ~ 0
D+
Text Label 3150 1800 0    60   ~ 0
D-
$EndSCHEMATC
